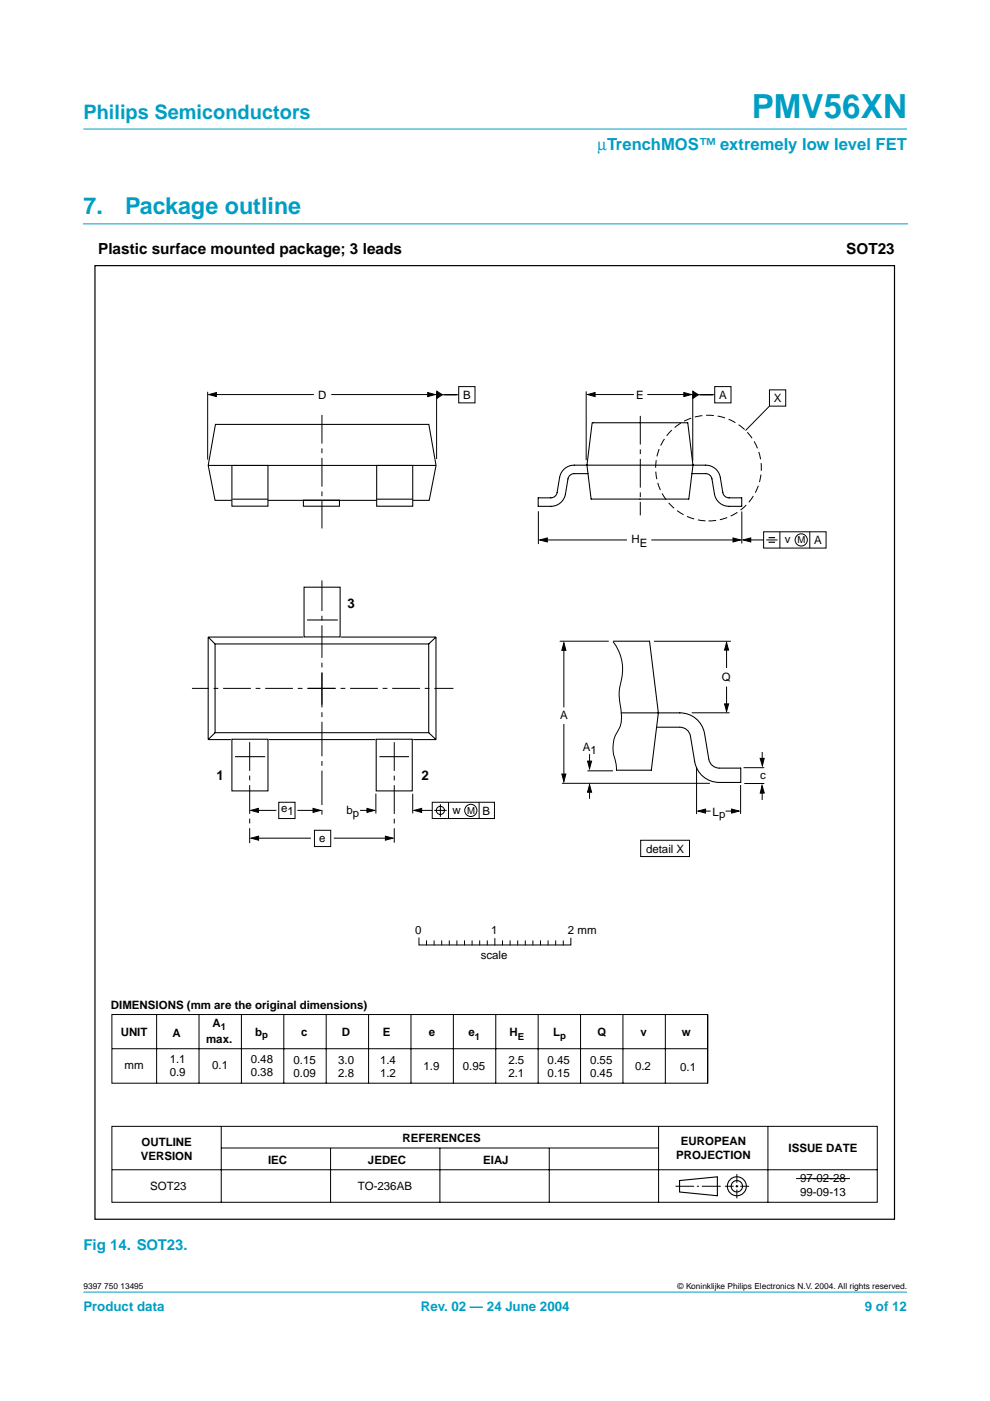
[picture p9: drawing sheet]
<svg xmlns="http://www.w3.org/2000/svg" width="210mm" height="297mm" viewBox="0 0 210 297" stroke-linecap="round" stroke-linejoin="round" font-family="sans-serif">
<g fill="#009ec4" stroke="#009ec4" stroke-width=".21">
<path d="M17.7 27.4h174.6z"/>
<path d="M17.7 273.9h174.6z"/>
</g>
<path d="M17.6 47.5h174.8" fill="none" stroke="#009ec4" stroke-width=".21"/>
<g fill="none" stroke="#000" stroke-width=".21">
<path d="M44 83.1v14.3M45.2 83.7h21.3M70.2 83.7h21.2M92.6 83.2v14.1M93.2 83.7h4M97.3 82h3.4v3.4h-3.4zM124.3 83v14.6M125.3 83.7h9.1M137.2 83.7h8.6M146.9 83.6v14.1M147.4 83.7h4.1M151.5 82h3.5v3.4h-3.5z"/>
<path d="M163.1 82.7h3.5v3.4h-3.5zM163.1 86.1l-5 5.2M114.1 108.4v7M115.2 114.5h17.7M138.1 114.5h17.9M157.3 108.4v6.8M158.5 114.5h3.4M161.9 112.8h13.2v3.4h-13.2zM162.5 114.5h2.4M165.4 112.8v3.4M171.7 112.8v3.4M119.6 137.3v12.7"/>
<path d="M130 136.1a9.9 9.9 0 0 1 1.4 9.6 12.5 12.5 0 0 0 .3 5.2 6.2 6.2 0 0 1-1.2 4.9 7.9 7.9 0 0 0 .1 6l.1 1.6M138.7 136h16.3M154 137v4.6M119.6 153.5v11.2M125 159.9v2.6M146.7 151.1h8M154 145.6v4.4M161.6 159.4v2.5M54.1 171.8h4.5M54.1 177.7h11.8M59.1 170.1h3.5v3.4h-3.5zM63.1 171.8h4"/>
<path d="M66.7 176h3.4v3.5h-3.4zM70.8 177.7h11.7M76.3 171.8h2.3M79.7 168.3v4.2M87.5 168.3v4.2M88.7 171.8h2.9M91.6 170.1h13.2v3.4h-13.2zM92.1 171.8h2.6M93.4 170.5v2.7M95.1 170.1v3.4M101.6 170.1v3.4M119.1 166.1h31.4"/>
<path d="M125 167.3v2.1M135.8 178.2h10.4v3.4h-10.4zM147.7 162.6v10M148.9 172h1.8M153.8 172h1.8M157 166.4v6.2M157.7 162.8h4.3M157.8 166.1h4.3M161.6 167.5v2.1M88.8 198.9v1.5h32.2v-1.5M90.4 199.5v.8M92 199.5v.8"/>
<path d="M93.7 199.5v.8M95.3 199.5v.8M96.9 199.5v.8M98.5 199.5v.8M100.1 199.5v.8M101.7 199.5v.8M103.3 199.5v.8M104.9 199v1.3M106.5 199.5v.8M108.2 199.5v.8M109.8 199.5v.8M111.4 199.5v.8"/>
<path d="M113 199.5v.8M114.6 199.5v.8M116.2 199.5v.8M117.8 199.5v.8M119.4 199.5v.8M23.7 215.1h126.3v14.6h-126.3zM33.2 215.1v14.6M42.2 215.1v14.6M51.2 215.1v14.6M60.2 215.1v14.6M69.2 215.1v14.6M78.1 215.1v14.6"/>
<path d="M87.1 215v14.7M96.1 215.1v14.6M105.1 215.1v14.6M114.1 215.1v14.6M123.1 215.1v14.6M132.1 215.1v14.6M141.1 215.1v14.6M150.1 215.1v14.6M23.7 238.8h162.3v16.1h-162.3zM23.8 222.4h126.2M46.9 238.8v16.1M139.6 238.8v16.1"/>
<path d="M162.8 238.8v16.1M23.7 248h162.3M46.9 243.4h92.7M70.1 243.4v11.5M93.3 243.4v11.5M116.5 243.4v11.5M143.2 251.5h4M147.8 251.5h.4M148.8 251.5h4M153.7 251.5h1.9M156 251.5h.5M156.2 248.9v1.9"/>
<path d="M156.2 251.2v.6M156.2 252.2v1.9M157 251.5h1.8"/>
<circle cx="169.9" cy="114.5" r="1.29"/>
<circle cx="93.4" cy="171.8" r=".86"/>
<circle cx="99.8" cy="171.8" r="1.29"/>
</g>
<g fill="none" stroke="#000" stroke-width=".23">
<path d="M144.1 250.3l8-.8v4l-8-.8z"/>
<circle cx="156.2" cy="251.5" r="2.01"/>
<circle cx="156.2" cy="251.5" r="1.21"/>
</g>
<g fill="#000" stroke="#000" stroke-width=".21">
<path d="M44.3 83.7l1.6-.5v.9zM90.7 83.2l1.6 .5-1.6 .4zM92.6 82.9l1.2 .8-1.2 .8zM124.6 83.7l1.6-.5v.9zM145 83.2l1.6 .5-1.6 .4zM146.9 82.9l1.2 .8-1.2 .8zM114.4 114.5l1.6-.4v.8zM155.4 114.1l1.6 .4-1.6 .4zM157.6 114.5l1.6-.5v.9zM119.6 136.3l.4 1.6h-.9zM154 136.2l.5 1.6h-.9zM153.6 149.2h.9l-.5 1.6z"/>
<path d="M53.2 171.8l1.6-.4v.8zM53.2 177.7l1.6-.4v.8zM66.4 171.4l1.6 .4-1.6 .4zM77.8 171.4l1.6 .4-1.6 .4zM81.7 177.3l1.6 .4-1.6 .4zM87.8 171.8l1.6-.4v.8zM119.1 164.1h.9l-.4 1.6zM125 166.4l.4 1.6h-.8zM124.6 161.4h.8l-.4 1.6zM148 172l1.6-.5v.9zM155.1 171.5l1.6 .5-1.6 .4zM161.6 166.6l.4 1.5-.8 .1z"/>
<path d="M161.2 160.8h.8l-.4 1.6z"/>
</g>
<path d="M65.3 145.9h30.8M71 145.9h-30.3" fill="none" stroke="#000" stroke-width=".21" stroke-dasharray="5.9 1 1 1" stroke-linecap="butt"/>
<path d="M68.3 149.4v-26.3" fill="none" stroke="#000" stroke-width=".21" stroke-dasharray="6.9 1 1 1" stroke-linecap="butt"/>
<path d="M68.3 142.7v30.1" fill="none" stroke="#000" stroke-width=".21" stroke-dasharray="7.3 1 1 1" stroke-linecap="butt"/>
<path d="M163 114h1.3M163 115h1.3" fill="none" stroke="#000" stroke-width=".24"/>
<path d="M20.1 56.3h169.6v202.2h-169.6z" fill="none" stroke="#000" stroke-width=".25"/>
<g fill="none" stroke="#000" stroke-width=".22">
<path d="M44.2 98.7h48.2M45.7 90h45.2l1.6 8.7-1.5 7.4h-45.4l-1.5-7.4zM64.3 106h7.7v1.3h-7.7zM44.1 135.1l1.5 1.4M44.1 135.1v21.7M44.1 135.1h20.2M45.6 136.5h45.3v18.8h-45.3zM64.5 124.5h7.6v10.5h-7.6zM65.1 131.4h6.5M72.3 135.1h20.1M92.4 135.1l-1.5 1.4M92.4 135.1v21.7"/>
<path d="M44.1 156.8h4.9M45.6 155.3l-1.5 1.5M49.2 156.7h7.6v11h-7.6zM57 156.8h22.6M79.8 156.7h7.6v11h-7.6zM87.6 156.8h4.8M90.9 155.3l1.5 1.5M49.8 160.4h6.4M80.4 160.4h6.3"/>
</g>
<circle cx="150.2" cy="99.2" r="11.2" fill="none" stroke="#000" stroke-width=".21" stroke-dasharray="1.6 .8" stroke-linecap="butt"/>
<path d="M68.3 88v24M135.8 88.2v21.1M52.9 157.3v21.5M83.6 157.4v21.3" fill="none" stroke="#000" stroke-width=".21" stroke-dasharray="6.1 1 1 1" stroke-linecap="butt"/>
<path d="M49.2 98.7h7.6v8.6h-7.6z" fill="#fff" stroke="#000" stroke-width=".22"/>
<path d="M49.3 105.8h7.5" fill="none" stroke="#000" stroke-width=".22"/>
<path d="M79.9 98.7h7.6v8.6h-7.6z" fill="#fff" stroke="#000" stroke-width=".22"/>
<path d="M125.6 89.6h20.2l1.1 9-.9 7.2h-20.7l-.9-7.2zM79.9 105.8h7.5M124.7 100.4h-2.9a1.34 1.34 0 0 0-1.4 1.1l-.5 3.3a3.1 3.1 0 0 1-3.1 2.6h-2.7v-1.8h2.7a1.34 1.34 0 0 0 1.3-1.2l.6-3.2a3.1 3.1 0 0 1 3.1-2.6h27.8a3.1 3.1 0 0 1 3.1 2.6l.6 3.2a1.34 1.34 0 0 0 1.3 1.2h2.7v1.8a6.1 6.1 0 0 1-4.5-.6 3.1 3.1 0 0 1-1.3-2l-.5-3.3a1.34 1.34 0 0 0-1.4-1.1h-2.9M130 135.9h7.7l1.9 15.2-1.5 12.2h-7.4M131.7 151.1h12.4a5.3 5.3 0 0 1 5.3 4.4l.9 5.5a2.26 2.26 0 0 0 2.2 1.9h4.6v3h-4.6a5.3 5.3 0 0 1-5.2-4.4l-.9-5.4a2.26 2.26 0 0 0-2.3-1.9h-4.9" fill="none" stroke="#000" stroke-width=".22"/>
<path d="M118.7 135.9h10.3M124.5 163.4h5.5M168.8 249.9h11.4" fill="none" stroke="#000" stroke-width=".21"/>
<text font-size="7.1" fill="#009ec4" x="159.4" y="25">PMV56XN</text>
<g font-size="4.9" fill="#009ec4">
<text x="17.7" y="45.5">7.</text>
<text x="26.5" y="45.5">Package outline</text>
</g>
<text font-size="4.2" fill="#009ec4" x="17.7" y="25.2">Philips Semiconductors</text>
<text font-size="3.5" fill="#009ec4" x="126.7" y="31.8">µTrenchMOS™ extremely low level FET</text>
<g font-size="3.2">
<text x="20.8" y="53.9">Plastic surface mounted package; 3 leads</text>
<text x="179.4" y="53.9">SOT23</text>
</g>
<text font-size="3.2" fill="#009ec4" x="17.7" y="265.1">Fig 14. SOT23.</text>
<g font-size="2.8">
<text x="73.6" y="128.8">3</text>
<text x="45.9" y="165.3">1</text>
<text x="89.4" y="165.3">2</text>
</g>
<g font-size="2.8" fill="#009ec4">
<text x="17.7" y="278">Product data</text>
<text x="89.2" y="278">Rev. 02 — 24 June 2004</text>
<text x="183.4" y="278">9 of 12</text>
</g>
<g font-size="2.4">
<text x="67.4" y="84.5">D</text>
<text x="98.2" y="84.6">B</text>
<text x="134.9" y="84.6">E</text>
<text x="152.5" y="84.6">A</text>
<text x="164" y="85.3">X</text>
<text x="133.9" y="115.1">H</text>
<text x="135.7" y="115.9">E</text>
<text x="166.4" y="115.2">v</text>
<text x="172.6" y="115.4">A</text>
<text x="153.1" y="144.5">Q</text>
<text x="118.8" y="152.5">A</text>
<text x="123.6" y="159.3">A</text>
<text x="125.2" y="159.9">1</text>
<text x="161.2" y="165.2">c</text>
<text x="59.6" y="172.3">e</text>
<text x="60.9" y="172.9">1</text>
<text x="73.5" y="172.5">b</text>
<text x="74.8" y="173.1">p</text>
<text x="96" y="172.5">w</text>
<text x="102.3" y="172.8">B</text>
<text x="151.1" y="172.9">L</text>
<text x="152.5" y="173.5">p</text>
<text x="67.7" y="178.4">e</text>
<text x="137" y="180.8">detail X</text>
<text x="88" y="198">0</text>
<text x="104.1" y="198">1</text>
<text x="120.4" y="198">2 mm</text>
<text x="101.9" y="203.3">scale</text>
<text x="23.5" y="213.9">DIMENSIONS (mm are the original dimensions)</text>
<text x="25.6" y="219.7">UNIT</text>
<text x="36.6" y="219.8">A</text>
<text x="43.7" y="221.2">max.</text>
<text x="45" y="217.8">A</text>
<text x="54.1" y="219.7">b</text>
<text x="63.9" y="219.7">c</text>
<text x="72.5" y="219.7">D</text>
<text x="81.2" y="219.7">E</text>
<text x="90.9" y="219.7">e</text>
<text x="99.4" y="219.7">e</text>
<text x="108.1" y="219.7">H</text>
<text x="117.3" y="219.7">L</text>
<text x="126.7" y="219.7">Q</text>
<text x="135.8" y="219.7">v</text>
<text x="144.6" y="219.7">w</text>
<text x="26.4" y="226.7">mm</text>
<text x="36" y="225.3">1.1</text>
<text x="45" y="226.7">0.1</text>
<text x="53.2" y="225.4">0.48</text>
<text x="62.2" y="225.5">0.15</text>
<text x="71.7" y="225.5">3.0</text>
<text x="80.6" y="225.5">1.4</text>
<text x="89.8" y="226.9">1.9</text>
<text x="98.1" y="226.9">0.95</text>
<text x="107.8" y="225.5">2.5</text>
<text x="116.1" y="225.5">0.45</text>
<text x="125.1" y="225.5">0.55</text>
<text x="134.6" y="226.9">0.2</text>
<text x="144.2" y="227">0.1</text>
<text x="36" y="228.1">0.9</text>
<text x="53.2" y="228.2">0.38</text>
<text x="62.2" y="228.3">0.09</text>
<text x="71.7" y="228.3">2.8</text>
<text x="80.6" y="228.3">1.2</text>
<text x="107.8" y="228.3">2.1</text>
<text x="116.1" y="228.3">0.15</text>
<text x="125.1" y="228.3">0.45</text>
<text x="29.9" y="245.9">VERSION</text>
<text x="30" y="243.1">OUTLINE</text>
<text x="85.3" y="242.1">REFERENCES</text>
<text x="143.4" y="245.6">PROJECTION</text>
<text x="144.4" y="242.8">EUROPEAN</text>
<text x="167.2" y="244.3">ISSUE DATE</text>
<text x="56.8" y="246.7">IEC</text>
<text x="78" y="246.7">JEDEC</text>
<text x="102.4" y="246.7">EIAJ</text>
<text x="169.6" y="250.7">97-02-28</text>
<text x="31.8" y="252.3">SOT23</text>
<text x="75.9" y="252.3">TO-236AB</text>
<text x="169.6" y="253.5">99-09-13</text>
</g>
<g font-size="2">
<text x="169.1" y="115.2">M</text>
<text x="99" y="172.5">M</text>
<text x="46.8" y="218.4">1</text>
<text x="55.6" y="220.1">p</text>
<text x="100.7" y="220.5">1</text>
<text x="109.8" y="220.5">E</text>
<text x="118.7" y="220.3">p</text>
</g>
<g font-size="1.8">
<text x="17.7" y="273.3">9397 750 13495</text>
<text x="143.7" y="273.3">© Koninklijke Philips Electronics N.V. 2004. All rights reserved.</text>
</g>
</svg>
